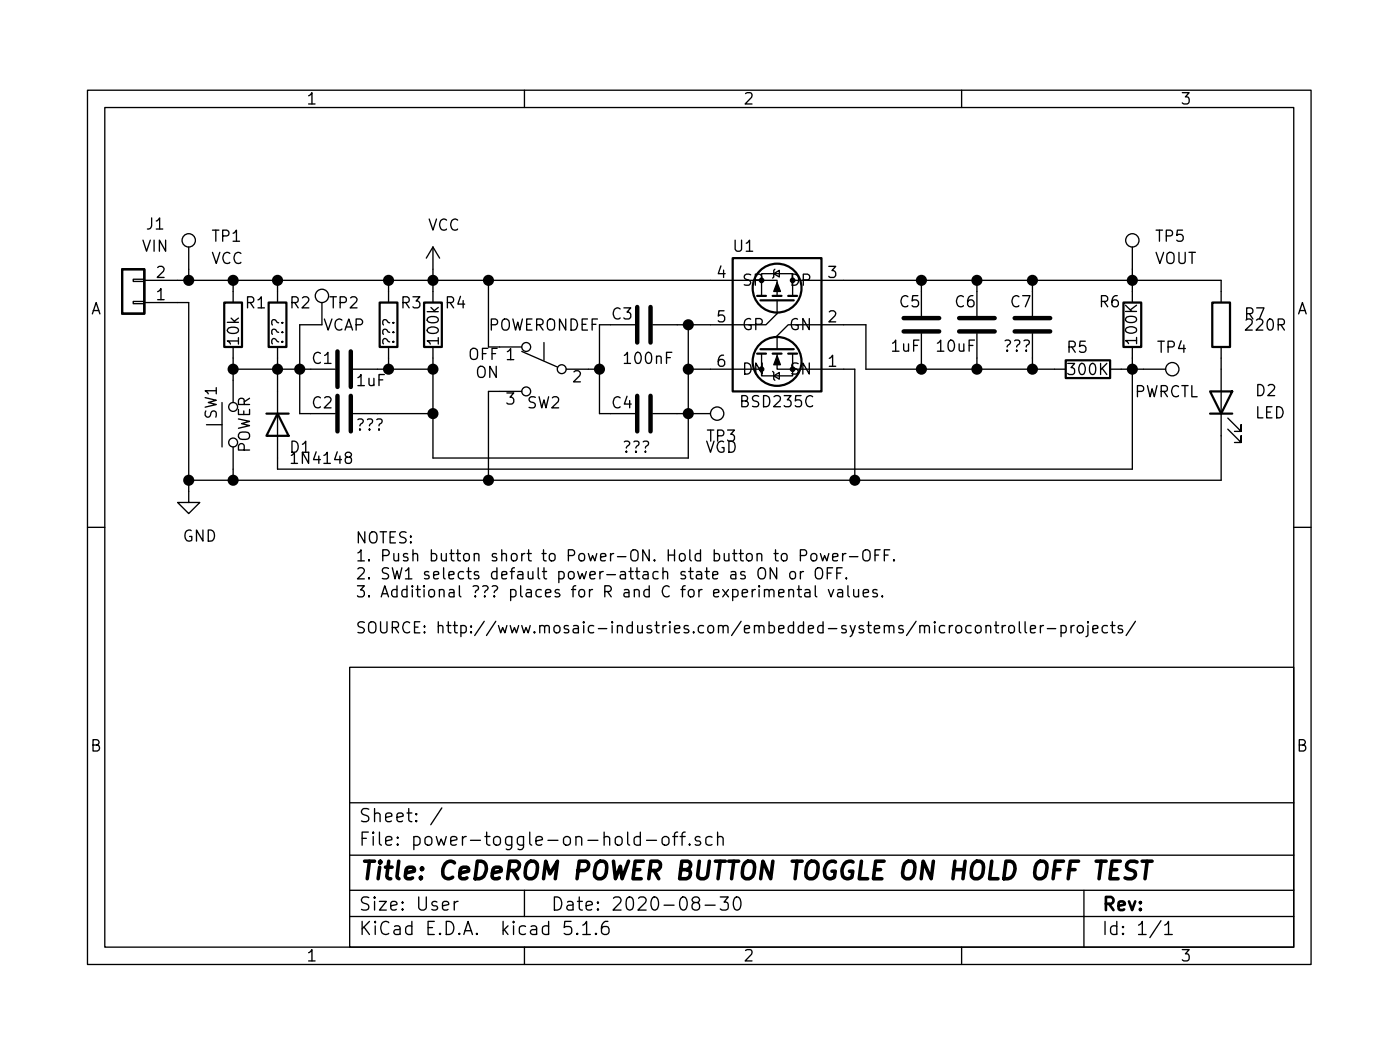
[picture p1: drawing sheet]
EESchema Schematic File Version 4
EELAYER 30 0
EELAYER END
$Descr User 6299 4724
encoding utf-8
Sheet 1 1
Title "CeDeROM POWER BUTTON TOGGLE ON HOLD OFF TEST"
Date "2020-08-30"
Rev ""
Comp ""
Comment1 ""
Comment2 ""
Comment3 ""
Comment4 ""
$EndDescr
$Comp
L power-toggle-on-hold-off-rescue:BSD235C-local U1
U 1 1
P 3500 1450
F 0 "U1" H 3650 1100 50  0000 C CNN
F 1 "BSD235C" H 3500 1800 50  0000 C CNN
F 2 "Package_TO_SOT_SMD:SOT-363_SC-70-6_Handsoldering" H 3500 1450 50  0001 C CNN
F 3 "https://www.infineon.com/cms/en/product/power/mosfet/20v-60v-complementary-mosfet/bsd235c/" H 3500 1450 50  0001 C CNN
	1    3500 1450
	-1   0    0    1   
$EndComp
$Comp
L Device:R R4
U 1 1
P 1950 1450
F 0 "R4" H 2000 1550 50  0000 L CNN
F 1 "100k" V 1950 1350 50  0000 L CNN
F 2 "Resistor_SMD:R_0603_1608Metric_Pad1.05x0.95mm_HandSolder" V 1880 1450 50  0001 C CNN
F 3 "~" H 1950 1450 50  0001 C CNN
	1    1950 1450
	1    0    0    -1  
$EndComp
$Comp
L Device:C C1
U 1 1
P 1550 1650
F 0 "C1" V 1500 1500 50  0000 L CNN
F 1 "1uF" V 1600 1700 50  0000 L CNN
F 2 "Capacitor_SMD:C_0805_2012Metric_Pad1.15x1.40mm_HandSolder" H 1588 1500 50  0001 C CNN
F 3 "~" H 1550 1650 50  0001 C CNN
	1    1550 1650
	0    1    1    0   
$EndComp
$Comp
L Switch:SW_Push SW1
U 1 1
P 1050 1900
F 0 "SW1" H 1150 2000 50  0000 C CNN
F 1 "POWER" H 1050 1850 50  0000 C CNN
F 2 "Button_Switch_SMD:SW_SPST_B3U-3000P" H 1050 2100 50  0001 C CNN
F 3 "~" H 1050 2100 50  0001 C CNN
	1    1050 1900
	0    -1   -1   0   
$EndComp
$Comp
L power:VCC #PWR0101
U 1 1
P 1950 1200
F 0 "#PWR0101" H 1950 1050 50  0001 C CNN
F 1 "VCC" H 2000 1400 50  0000 C CNN
F 2 "" H 1950 1200 50  0001 C CNN
F 3 "" H 1950 1200 50  0001 C CNN
	1    1950 1200
	1    0    0    -1  
$EndComp
$Comp
L power:GND #PWR0102
U 1 1
P 850 2200
F 0 "#PWR0102" H 850 1950 50  0001 C CNN
F 1 "GND" H 900 2000 50  0000 C CNN
F 2 "" H 850 2200 50  0001 C CNN
F 3 "" H 850 2200 50  0001 C CNN
	1    850  2200
	1    0    0    -1  
$EndComp
$Comp
L Device:R R2
U 1 1
P 1250 1450
F 0 "R2" H 1300 1550 50  0000 L CNN
F 1 "???" V 1250 1350 50  0000 L CNN
F 2 "Resistor_SMD:R_0603_1608Metric_Pad1.05x0.95mm_HandSolder" V 1180 1450 50  0001 C CNN
F 3 "~" H 1250 1450 50  0001 C CNN
	1    1250 1450
	1    0    0    -1  
$EndComp
$Comp
L Device:R R7
U 1 1
P 5500 1450
F 0 "R7" H 5600 1500 50  0000 L CNN
F 1 "220R" H 5600 1450 50  0000 L CNN
F 2 "Resistor_SMD:R_0603_1608Metric_Pad1.05x0.95mm_HandSolder" V 5430 1450 50  0001 C CNN
F 3 "~" H 5500 1450 50  0001 C CNN
	1    5500 1450
	1    0    0    -1  
$EndComp
$Comp
L Device:LED D2
U 1 1
P 5500 1800
F 0 "D2" V 5550 1650 50  0000 R CNN
F 1 "LED" V 5450 1650 50  0000 R CNN
F 2 "Diode_SMD:D_0805_2012Metric_Pad1.15x1.40mm_HandSolder" H 5500 1800 50  0001 C CNN
F 3 "~" H 5500 1800 50  0001 C CNN
	1    5500 1800
	0    -1   -1   0   
$EndComp
$Comp
L Connector:TestPoint TP1
U 1 1
P 850 1200
F 0 "TP1" H 950 1350 50  0000 L CNN
F 1 "VCC" H 950 1250 50  0000 L CNN
F 2 "TestPoint:TestPoint_Pad_D2.0mm" H 1050 1200 50  0001 C CNN
F 3 "~" H 1050 1200 50  0001 C CNN
	1    850  1200
	1    0    0    -1  
$EndComp
$Comp
L Connector_Generic:Conn_01x02 J1
U 1 1
P 600 1350
F 0 "J1" H 500 1000 50  0000 C CNN
F 1 "VIN" H 500 1100 50  0000 C CNN
F 2 "Connector_PinHeader_2.54mm:PinHeader_1x02_P2.54mm_Vertical" H 600 1350 50  0001 C CNN
F 3 "~" H 600 1350 50  0001 C CNN
	1    600  1350
	-1   0    0    1   
$EndComp
Wire Wire Line
	1950 1250 1950 1200
Wire Wire Line
	1950 1250 1950 1300
Connection ~ 1950 1250
Wire Wire Line
	1950 1600 1950 1650
Wire Wire Line
	3200 1650 3100 1650
Wire Wire Line
	3100 1650 3100 1450
Wire Wire Line
	3100 1450 3200 1450
Connection ~ 1950 1650
Wire Wire Line
	5500 1650 5500 1600
Wire Wire Line
	5500 1300 5500 1250
Wire Wire Line
	5100 1300 5100 1250
Connection ~ 5100 1250
$Comp
L Connector:TestPoint TP3
U 1 1
P 3100 1850
F 0 "TP3" V 3200 2000 50  0000 C CNN
F 1 "VGD" V 3250 2000 50  0000 C CNN
F 2 "TestPoint:TestPoint_Pad_D2.0mm" H 3300 1850 50  0001 C CNN
F 3 "~" H 3300 1850 50  0001 C CNN
	1    3100 1850
	0    1    1    0   
$EndComp
$Comp
L Connector:TestPoint TP4
U 1 1
P 5150 1650
F 0 "TP4" V 5050 1850 50  0000 R CNN
F 1 "PWRCTL" V 5250 1900 50  0000 R CNN
F 2 "TestPoint:TestPoint_Pad_D2.0mm" H 5350 1650 50  0001 C CNN
F 3 "~" H 5350 1650 50  0001 C CNN
	1    5150 1650
	0    1    1    0   
$EndComp
$Comp
L Connector:TestPoint TP5
U 1 1
P 5100 1200
F 0 "TP5" H 5200 1350 50  0000 L CNN
F 1 "VOUT" H 5200 1250 50  0000 L CNN
F 2 "TestPoint:TestPoint_Pad_D2.0mm" H 5300 1200 50  0001 C CNN
F 3 "~" H 5300 1200 50  0001 C CNN
	1    5100 1200
	1    0    0    -1  
$EndComp
Wire Wire Line
	5100 1200 5100 1250
$Comp
L Device:C C3
U 1 1
P 2900 1450
F 0 "C3" V 2850 1300 50  0000 L CNN
F 1 "100nF" V 3050 1350 50  0000 L CNN
F 2 "Capacitor_SMD:C_0805_2012Metric_Pad1.15x1.40mm_HandSolder" H 2938 1300 50  0001 C CNN
F 3 "~" H 2900 1450 50  0001 C CNN
	1    2900 1450
	0    1    1    0   
$EndComp
$Comp
L Device:C C5
U 1 1
P 4150 1450
F 0 "C5" H 4150 1350 50  0000 L CNN
F 1 "1uF" H 4150 1550 50  0000 L CNN
F 2 "Capacitor_SMD:C_0805_2012Metric_Pad1.15x1.40mm_HandSolder" H 4188 1300 50  0001 C CNN
F 3 "~" H 4150 1450 50  0001 C CNN
	1    4150 1450
	-1   0    0    1   
$EndComp
$Comp
L Device:R R6
U 1 1
P 5100 1450
F 0 "R6" H 5150 1350 50  0000 L CNN
F 1 "100K" V 5100 1350 50  0000 L CNN
F 2 "Resistor_SMD:R_0603_1608Metric_Pad1.05x0.95mm_HandSolder" V 5030 1450 50  0001 C CNN
F 3 "~" H 5100 1450 50  0001 C CNN
	1    5100 1450
	-1   0    0    1   
$EndComp
Wire Wire Line
	5100 1600 5100 1650
$Comp
L Device:R R5
U 1 1
P 4900 1650
F 0 "R5" V 4800 1550 50  0000 L CNN
F 1 "300K" V 4900 1550 50  0000 L CNN
F 2 "Resistor_SMD:R_0603_1608Metric_Pad1.05x0.95mm_HandSolder" V 4830 1650 50  0001 C CNN
F 3 "~" H 4900 1650 50  0001 C CNN
	1    4900 1650
	0    1    1    0   
$EndComp
Wire Wire Line
	3800 1250 4150 1250
Wire Wire Line
	4150 1300 4150 1250
Wire Wire Line
	3900 1650 3900 1450
Wire Wire Line
	3900 1450 3800 1450
Wire Wire Line
	4150 1600 4150 1650
Connection ~ 4150 1650
Wire Wire Line
	4150 1650 3900 1650
Wire Wire Line
	5050 1650 5100 1650
Wire Wire Line
	1250 1650 1250 1600
Wire Wire Line
	1250 1300 1250 1250
$Comp
L Device:D D1
U 1 1
P 1250 1900
F 0 "D1" V 1350 1950 50  0000 L CNN
F 1 "1N4148" V 1400 1950 50  0000 L CNN
F 2 "Diode_SMD:D_0805_2012Metric" H 1250 1900 50  0001 C CNN
F 3 "~" H 1250 1900 50  0001 C CNN
	1    1250 1900
	0    1    1    0   
$EndComp
Wire Wire Line
	1250 1650 1250 1750
Connection ~ 1250 1650
Wire Wire Line
	1350 1650 1250 1650
Wire Wire Line
	1050 1650 1050 1700
Wire Wire Line
	1050 2100 1050 2150
Wire Wire Line
	5500 2150 5500 1950
Wire Wire Line
	1250 2050 1250 2100
Wire Wire Line
	5100 2100 5100 1650
Connection ~ 5100 1650
Wire Wire Line
	5150 1650 5100 1650
Wire Wire Line
	5100 1250 5500 1250
Wire Wire Line
	800  1250 850  1250
Wire Wire Line
	850  2150 850  1350
Wire Wire Line
	850  1350 800  1350
Wire Wire Line
	850  1200 850  1250
Connection ~ 850  1250
Wire Wire Line
	850  1250 1050 1250
Wire Wire Line
	850  2200 850  2150
Connection ~ 850  2150
Wire Wire Line
	3050 1450 3100 1450
Connection ~ 3100 1450
$Comp
L Device:C C4
U 1 1
P 2900 1850
F 0 "C4" V 2850 1700 50  0000 L CNN
F 1 "???" V 3050 1750 50  0000 L CNN
F 2 "Capacitor_SMD:C_0805_2012Metric_Pad1.15x1.40mm_HandSolder" H 2938 1700 50  0001 C CNN
F 3 "~" H 2900 1850 50  0001 C CNN
	1    2900 1850
	0    1    1    0   
$EndComp
Wire Wire Line
	3050 1850 3100 1850
Wire Wire Line
	3100 1850 3100 1650
Connection ~ 3100 1650
Wire Wire Line
	2750 1850 2700 1850
Wire Wire Line
	2700 1850 2700 1650
Wire Wire Line
	2700 1450 2750 1450
Wire Wire Line
	1950 1250 2200 1250
Connection ~ 1050 2150
Wire Wire Line
	2650 1650 2700 1650
Connection ~ 2700 1650
Wire Wire Line
	2700 1650 2700 1450
Wire Wire Line
	2250 1550 2200 1550
Wire Wire Line
	2200 1550 2200 1250
Connection ~ 2200 1250
Wire Wire Line
	2200 1250 3200 1250
Wire Wire Line
	2250 1750 2200 1750
Wire Wire Line
	2200 1750 2200 2150
$Comp
L Device:C C6
U 1 1
P 4400 1450
F 0 "C6" H 4400 1350 50  0000 L CNN
F 1 "10uF" H 4400 1550 50  0000 L CNN
F 2 "Capacitor_SMD:C_0805_2012Metric_Pad1.15x1.40mm_HandSolder" H 4438 1300 50  0001 C CNN
F 3 "~" H 4400 1450 50  0001 C CNN
	1    4400 1450
	-1   0    0    1   
$EndComp
Wire Wire Line
	4150 1250 4400 1250
Connection ~ 4150 1250
Wire Wire Line
	4400 1300 4400 1250
Wire Wire Line
	4150 1650 4400 1650
Wire Wire Line
	4400 1600 4400 1650
$Comp
L Device:C C7
U 1 1
P 4650 1450
F 0 "C7" H 4650 1350 50  0000 L CNN
F 1 "???" H 4650 1550 50  0000 L CNN
F 2 "Capacitor_SMD:C_0805_2012Metric_Pad1.15x1.40mm_HandSolder" H 4688 1300 50  0001 C CNN
F 3 "~" H 4650 1450 50  0001 C CNN
	1    4650 1450
	-1   0    0    1   
$EndComp
Wire Wire Line
	4400 1650 4650 1650
Connection ~ 4400 1650
Wire Wire Line
	4400 1250 4650 1250
Connection ~ 4400 1250
Wire Wire Line
	4650 1300 4650 1250
Connection ~ 4650 1250
Wire Wire Line
	4650 1250 5100 1250
Wire Wire Line
	4650 1600 4650 1650
Connection ~ 4650 1650
Wire Wire Line
	4650 1650 4750 1650
Wire Wire Line
	2200 2150 3850 2150
Wire Wire Line
	3100 1850 3100 2050
Wire Wire Line
	3100 2050 1950 2050
Wire Wire Line
	1950 1650 1950 1850
Connection ~ 3100 1850
$Comp
L Device:C C2
U 1 1
P 1550 1850
F 0 "C2" V 1500 1700 50  0000 L CNN
F 1 "???" V 1600 1900 50  0000 L CNN
F 2 "Capacitor_SMD:C_0805_2012Metric_Pad1.15x1.40mm_HandSolder" H 1588 1700 50  0001 C CNN
F 3 "~" H 1550 1850 50  0001 C CNN
	1    1550 1850
	0    1    1    0   
$EndComp
Wire Wire Line
	850  2150 1050 2150
Wire Wire Line
	1400 1850 1350 1850
Wire Wire Line
	1350 1850 1350 1650
Wire Wire Line
	1350 1650 1400 1650
Connection ~ 1350 1650
Connection ~ 1950 1850
Wire Wire Line
	1950 1850 1950 2050
Connection ~ 1250 1250
Wire Wire Line
	1250 1650 1050 1650
$Comp
L Connector:TestPoint TP2
U 1 1
P 1450 1450
F 0 "TP2" H 1550 1550 50  0000 C CNN
F 1 "VCAP" H 1550 1450 50  0000 C CNN
F 2 "TestPoint:TestPoint_Pad_D2.0mm" H 1650 1450 50  0001 C CNN
F 3 "~" H 1650 1450 50  0001 C CNN
	1    1450 1450
	1    0    0    -1  
$EndComp
Wire Wire Line
	1450 1450 1350 1450
Wire Wire Line
	1350 1450 1350 1650
Text Notes 2250 1700 2    50   ~ 0
OFF\nON
Text Notes 1600 2850 0    50   ~ 0
NOTES:\n1. Push button short to Power-ON. Hold button to Power-OFF.\n2. SW1 selects default power-attach state as ON or OFF.\n3. Additional ??? places for R and C for experimental values.\n\nSOURCE: http://www.mosaic-industries.com/embedded-systems/microcontroller-projects/
$Comp
L Device:R R1
U 1 1
P 1050 1450
F 0 "R1" H 1100 1550 50  0000 L CNN
F 1 "10k" V 1050 1350 50  0000 L CNN
F 2 "Resistor_SMD:R_0603_1608Metric_Pad1.05x0.95mm_HandSolder" V 980 1450 50  0001 C CNN
F 3 "~" H 1050 1450 50  0001 C CNN
	1    1050 1450
	1    0    0    -1  
$EndComp
Wire Wire Line
	1050 1300 1050 1250
Connection ~ 1050 1250
Wire Wire Line
	1050 1250 1250 1250
Wire Wire Line
	1050 1650 1050 1600
Connection ~ 1050 1650
$Comp
L Device:R R3
U 1 1
P 1750 1450
F 0 "R3" H 1800 1550 50  0000 L CNN
F 1 "???" V 1750 1350 50  0000 L CNN
F 2 "Resistor_SMD:R_0603_1608Metric_Pad1.05x0.95mm_HandSolder" V 1680 1450 50  0001 C CNN
F 3 "~" H 1750 1450 50  0001 C CNN
	1    1750 1450
	1    0    0    -1  
$EndComp
Wire Wire Line
	1250 1250 1750 1250
Wire Wire Line
	1750 1300 1750 1250
Connection ~ 1750 1250
Wire Wire Line
	1750 1250 1950 1250
Wire Wire Line
	1700 1650 1750 1650
Wire Wire Line
	1750 1600 1750 1650
Connection ~ 1750 1650
Wire Wire Line
	1750 1650 1950 1650
Wire Wire Line
	1700 1850 1950 1850
Wire Wire Line
	1050 2150 2200 2150
Connection ~ 2200 2150
Wire Wire Line
	1250 2100 5100 2100
$Comp
L Switch:SW_Push_SPDT SW2
U 1 1
P 2450 1650
F 0 "SW2" H 2450 1500 50  0000 C CNN
F 1 "POWERONDEF" H 2450 1850 50  0000 C CNN
F 2 "Jumper:SolderJumper-3_P1.3mm_Bridged12_RoundedPad1.0x1.5mm_NumberLabels" H 2450 1650 50  0001 C CNN
F 3 "~" H 2450 1650 50  0001 C CNN
	1    2450 1650
	-1   0    0    -1  
$EndComp
Wire Wire Line
	3800 1650 3850 1650
Wire Wire Line
	3850 1650 3850 2150
Connection ~ 3850 2150
Wire Wire Line
	3850 2150 5500 2150
$EndSCHEMATC
